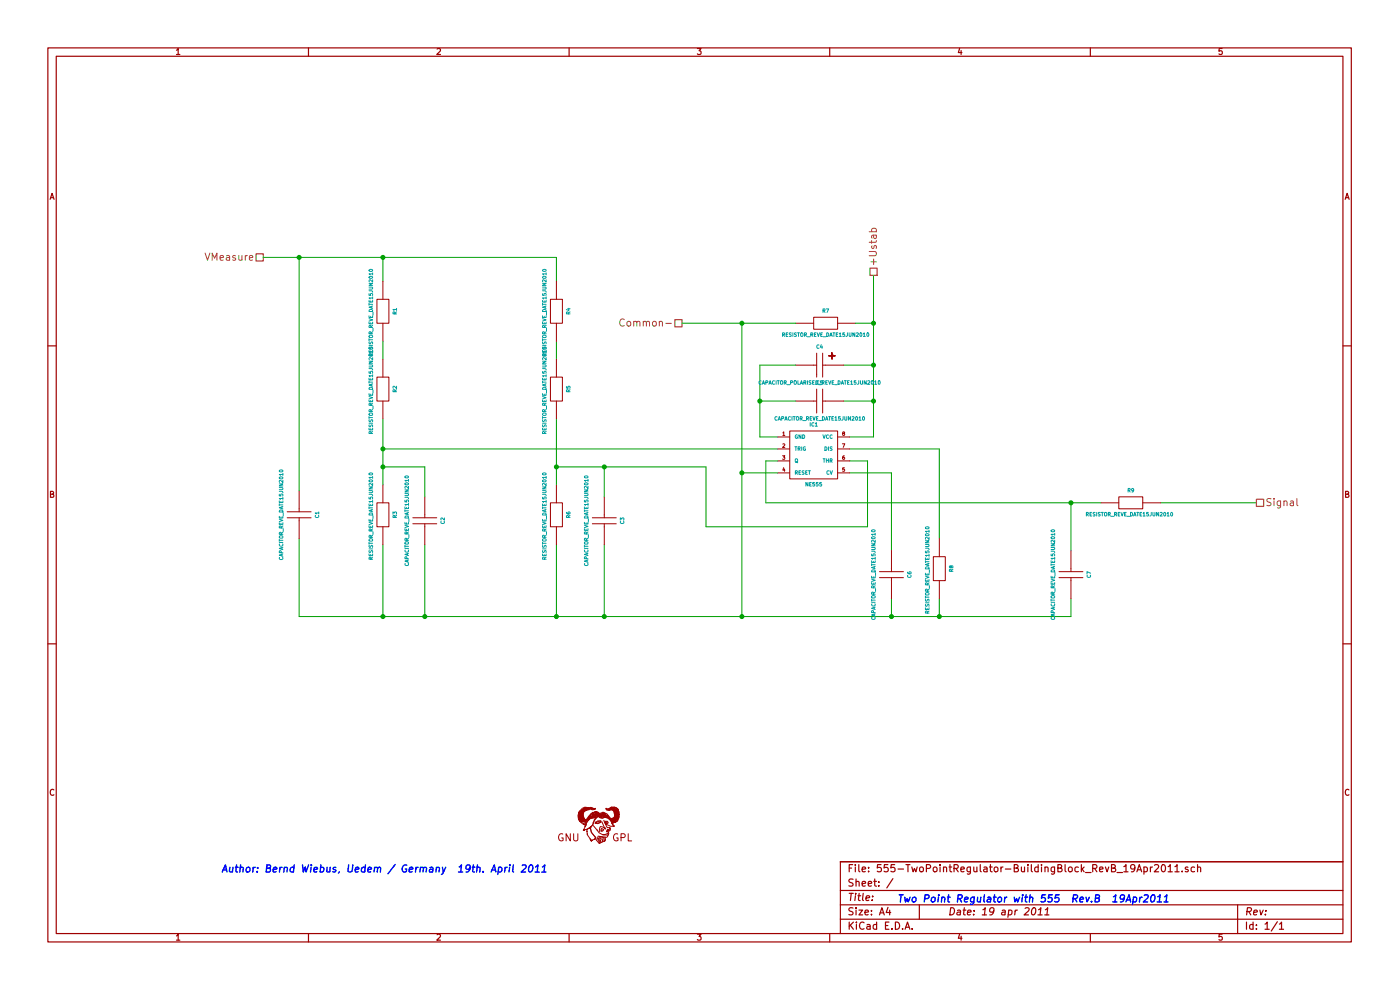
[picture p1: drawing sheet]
EESchema Schematic File Version 2  date 19.04.2011 17:03:38
LIBS:SymbolsSimilarEN60617+oldDIN617-RevE4
LIBS:555-TwoPointRegulator-BuildingBlock_RevB_19Apr2011-cache
EELAYER 25  0
EELAYER END
$Descr A4 11700 8267
encoding utf-8
Sheet 1 1
Title ""
Date "19 apr 2011"
Rev ""
Comp ""
Comment1 ""
Comment2 ""
Comment3 ""
Comment4 ""
$EndDescr
$Comp
L SYMBOL_GNU-LOGO_REVE_DATE07MAR2011 Sym?
U 1 1
P 5000 6900
F 0 "Sym?" H 5026 6696 60  0001 C CNN
F 1 "SYMBOL_GNU-LOGO_REVE_DATE07MAR2011" H 4876 7134 60  0001 C CNN
	1    5000 6900
	1    0    0    -1  
$EndComp
$Comp
L RESISTOR_REVE_DATE15JUN2010 R7
U 1 1
P 6900 2700
F 0 "R7" H 6900 2800 30  0000 C CNN
F 1 "RESISTOR_REVE_DATE15JUN2010" H 6900 2600 30  0000 C CNN
	1    6900 2700
	1    0    0    -1  
$EndComp
Wire Wire Line
	2500 4100 2500 2150
Connection ~ 3200 2150
Wire Wire Line
	2200 2150 4650 2150
Connection ~ 5050 3900
Wire Wire Line
	4650 3900 5900 3900
Wire Wire Line
	5900 3900 5900 4400
Connection ~ 3200 3900
Wire Wire Line
	3200 3900 3550 3900
Wire Wire Line
	3550 3900 3550 4150
Wire Wire Line
	4650 3500 4650 4050
Wire Wire Line
	4650 2150 4650 2350
Wire Wire Line
	3200 2150 3200 2350
Connection ~ 7850 5150
Connection ~ 4650 5150
Connection ~ 3550 5150
Connection ~ 3200 5150
Wire Wire Line
	9200 4200 6400 4200
Wire Wire Line
	2500 4500 2500 5150
Wire Wire Line
	7850 5150 7850 5000
Wire Wire Line
	8950 5000 8950 5150
Wire Wire Line
	4650 5150 4650 4550
Connection ~ 7300 2700
Wire Wire Line
	7300 2300 7300 3650
Wire Wire Line
	7100 3850 7250 3850
Wire Wire Line
	7250 3850 7250 4400
Wire Wire Line
	7250 4400 5900 4400
Connection ~ 6350 3350
Wire Wire Line
	6650 3350 6350 3350
Wire Wire Line
	6200 3950 6500 3950
Wire Wire Line
	6400 4200 6400 3850
Wire Wire Line
	6400 3850 6500 3850
Connection ~ 7300 3350
Wire Wire Line
	7300 3050 7050 3050
Wire Wire Line
	7300 3650 7100 3650
Wire Wire Line
	7300 3350 7050 3350
Wire Wire Line
	7300 2700 7150 2700
Connection ~ 7300 3050
Wire Wire Line
	6500 3650 6350 3650
Wire Wire Line
	6350 3650 6350 3050
Wire Wire Line
	6350 3050 6650 3050
Wire Wire Line
	7450 4600 7450 3950
Wire Wire Line
	7450 3950 7100 3950
Wire Wire Line
	7850 4500 7850 3750
Wire Wire Line
	5050 5150 5050 4550
Wire Wire Line
	6200 5150 6200 2700
Connection ~ 6200 3950
Wire Wire Line
	5700 2700 6650 2700
Connection ~ 6200 2700
Wire Wire Line
	3200 5150 3200 4550
Wire Wire Line
	3550 5150 3550 4550
Wire Wire Line
	7850 3750 7100 3750
Wire Wire Line
	7450 5150 7450 5000
Wire Wire Line
	10500 4200 9700 4200
Wire Wire Line
	8950 4600 8950 4200
Connection ~ 8950 4200
Connection ~ 5050 5150
Connection ~ 7450 5150
Wire Wire Line
	8950 5150 2500 5150
Connection ~ 6200 5150
Wire Wire Line
	4650 2850 4650 3000
Wire Wire Line
	3200 2850 3200 3000
Wire Wire Line
	3200 4050 3200 3500
Wire Wire Line
	5050 3900 5050 4150
Connection ~ 4650 3900
Wire Wire Line
	6500 3750 3200 3750
Connection ~ 3200 3750
Connection ~ 2500 2150
Text Notes 7500 7550 0    60   Italic 12
Two Point Regulator with 555  Rev.B  19Apr2011
Text Notes 1850 7300 0    60   Italic 12
Author: Bernd Wiebus, Uedem / Germany  19th. April 2011
$Comp
L RESISTOR_REVE_DATE15JUN2010 R1
U 1 1
P 3200 2600
F 0 "R1" H 3200 2700 30  0000 C CNN
F 1 "RESISTOR_REVE_DATE15JUN2010 " H 3200 2500 30  0000 C CNN
	1    3200 2600
	0    1    1    0   
$EndComp
$Comp
L RESISTOR_REVE_DATE15JUN2010 R3
U 1 1
P 3200 4300
F 0 "R3" H 3200 4400 30  0000 C CNN
F 1 "RESISTOR_REVE_DATE15JUN2010 " H 3200 4200 30  0000 C CNN
	1    3200 4300
	0    1    1    0   
$EndComp
$Comp
L RESISTOR_REVE_DATE15JUN2010 R2
U 1 1
P 3200 3250
F 0 "R2" H 3200 3350 30  0000 C CNN
F 1 "RESISTOR_REVE_DATE15JUN2010 " H 3200 3150 30  0000 C CNN
	1    3200 3250
	0    1    1    0   
$EndComp
$Comp
L RESISTOR_REVE_DATE15JUN2010 R5
U 1 1
P 4650 3250
F 0 "R5" H 4650 3350 30  0000 C CNN
F 1 "RESISTOR_REVE_DATE15JUN2010 " H 4650 3150 30  0000 C CNN
	1    4650 3250
	0    1    1    0   
$EndComp
$Comp
L RESISTOR_REVE_DATE15JUN2010 R6
U 1 1
P 4650 4300
F 0 "R6" H 4650 4400 30  0000 C CNN
F 1 "RESISTOR_REVE_DATE15JUN2010 " H 4650 4200 30  0000 C CNN
	1    4650 4300
	0    1    1    0   
$EndComp
$Comp
L RESISTOR_REVE_DATE15JUN2010 R8
U 1 1
P 7850 4750
F 0 "R8" H 7850 4850 30  0000 C CNN
F 1 "RESISTOR_REVE_DATE15JUN2010 " H 7850 4650 30  0000 C CNN
	1    7850 4750
	0    1    1    0   
$EndComp
$Comp
L CAPACITOR_REVE_DATE15JUN2010 C7
U 1 1
P 8950 4800
F 0 "C7" H 8950 4950 30  0000 C CNN
F 1 "CAPACITOR_REVE_DATE15JUN2010" H 8950 4650 30  0000 C CNN
	1    8950 4800
	0    1    1    0   
$EndComp
$Comp
L CAPACITOR_REVE_DATE15JUN2010 C3
U 1 1
P 5050 4350
F 0 "C3" H 5050 4500 30  0000 C CNN
F 1 "CAPACITOR_REVE_DATE15JUN2010" H 5050 4200 30  0000 C CNN
	1    5050 4350
	0    1    1    0   
$EndComp
$Comp
L CAPACITOR_REVE_DATE15JUN2010 C2
U 1 1
P 3550 4350
F 0 "C2" H 3550 4500 30  0000 C CNN
F 1 "CAPACITOR_REVE_DATE15JUN2010" H 3550 4200 30  0000 C CNN
	1    3550 4350
	0    1    1    0   
$EndComp
$Comp
L CAPACITOR_REVE_DATE15JUN2010 C1
U 1 1
P 2500 4300
F 0 "C1" H 2500 4450 30  0000 C CNN
F 1 "CAPACITOR_REVE_DATE15JUN2010" H 2500 4150 30  0000 C CNN
	1    2500 4300
	0    1    1    0   
$EndComp
$Comp
L CAPACITOR_REVE_DATE15JUN2010 C6
U 1 1
P 7450 4800
F 0 "C6" H 7450 4950 30  0000 C CNN
F 1 "CAPACITOR_REVE_DATE15JUN2010" H 7450 4650 30  0000 C CNN
	1    7450 4800
	0    1    1    0   
$EndComp
$Comp
L CAPACITOR_REVE_DATE15JUN2010 C5
U 1 1
P 6850 3350
F 0 "C5" H 6850 3500 30  0000 C CNN
F 1 "CAPACITOR_REVE_DATE15JUN2010" H 6850 3200 30  0000 C CNN
	1    6850 3350
	1    0    0    -1  
$EndComp
$Comp
L CAPACITOR_POLARISED_REVE_DATE15JUN2010 C4
U 1 1
P 6850 3050
F 0 "C4" H 6850 3200 30  0000 C CNN
F 1 "CAPACITOR_POLARISED_REVE_DATE15JUN2010" H 6850 2900 30  0000 C CNN
	1    6850 3050
	-1   0    0    -1  
$EndComp
$Comp
L RESISTOR_REVE_DATE15JUN2010 R4
U 1 1
P 4650 2600
F 0 "R4" H 4650 2700 30  0000 C CNN
F 1 "RESISTOR_REVE_DATE15JUN2010 " H 4650 2500 30  0000 C CNN
	1    4650 2600
	0    1    1    0   
$EndComp
$Comp
L RESISTOR_REVE_DATE15JUN2010 R9
U 1 1
P 9450 4200
F 0 "R9" H 9450 4300 30  0000 C CNN
F 1 "RESISTOR_REVE_DATE15JUN2010 " H 9450 4100 30  0000 C CNN
	1    9450 4200
	1    0    0    -1  
$EndComp
$Comp
L NE555 IC1
U 1 1
P 6800 3800
F 0 "IC1" H 6800 4050 30  0000 C CNN
F 1 "NE555" H 6800 3550 30  0000 C CNN
	1    6800 3800
	1    0    0    -1  
$EndComp
Text HLabel 10500 4200 2    60   UnSpc ~ 0
Signal
Text HLabel 7300 2300 1    60   UnSpc ~ 0
+Ustab
Text HLabel 5700 2700 0    60   UnSpc ~ 0
Common-
Text HLabel 2200 2150 0    60   UnSpc ~ 0
VMeasure
$EndSCHEMATC
